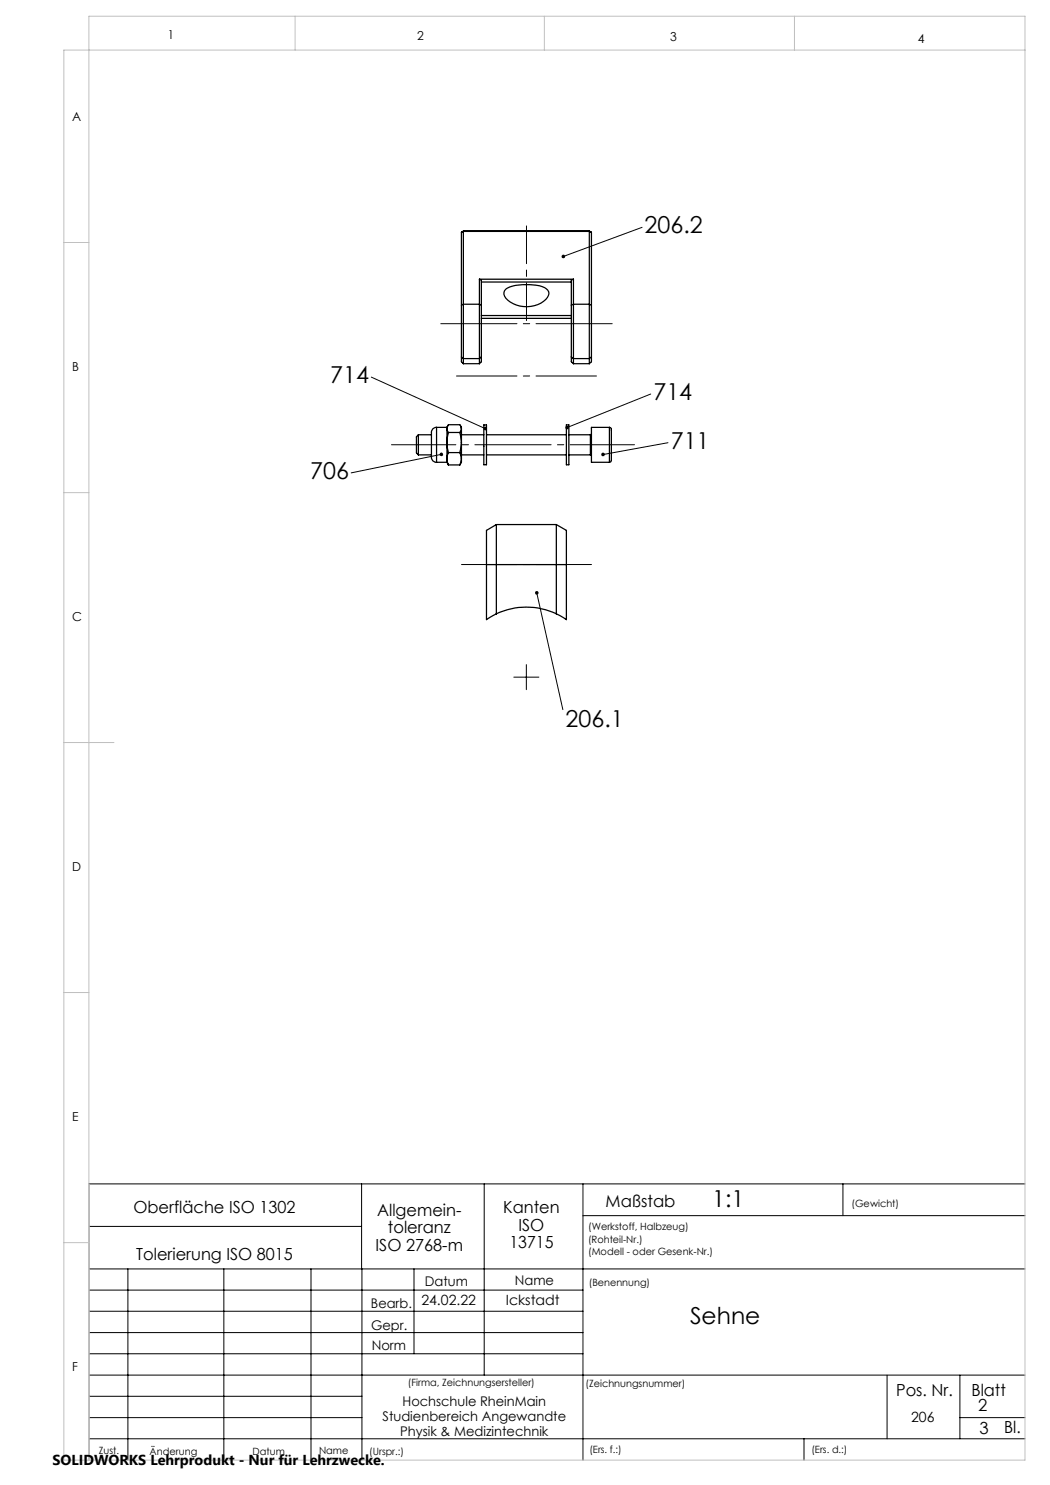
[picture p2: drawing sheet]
<svg xmlns="http://www.w3.org/2000/svg" width="210mm" height="297mm" viewBox="0 0 210 297" stroke-linecap="round" stroke-linejoin="round" font-family="sans-serif">
<path d="M119.3 75.2h-28" fill="none" stroke="#000" stroke-width=".2" stroke-dasharray="15.2 1.3 1.3 1.3" stroke-dashoffset="3.1"/>
<path d="M105.3 64.1v-18.9" fill="none" stroke="#000" stroke-width=".2" stroke-dasharray="15.2 1.3 1.3 1.3" stroke-dashoffset="7.7"/>
<path d="M87.3 64.7h36" fill="none" stroke="#000" stroke-width=".2" stroke-dasharray="15.2 1.3 1.3 1.3" stroke-dashoffset="-.9"/>
<path d="M78.3 88.9h48.6" fill="none" stroke="#000" stroke-width=".2" stroke-dasharray="15.2 1.3 1.3 1.3" stroke-dashoffset="2.4"/>
<path d="M92.3 112.9h26" fill="none" stroke="#000" stroke-width=".2" stroke-dasharray="15.2 1.3 1.3 1.3" stroke-dashoffset="4.1"/>
<g fill="none" stroke="#000" stroke-width=".2">
<path d="M128.4 45.5l-15.7 5.8M74.3 75.4l22.7 10.3M130.1 78.8l-16.7 6.7M88.3 90.9l-18.1 3.7M133.6 88.5l-13 2.4M107.4 118.6l5.2 23.3M102.8 135.4h5M105.3 132.9v5M72.3 236.8v17M96.8 236.8v38.2M116.6 236.8v55.2M168.6 236.8v6.3"/>
<path d="M205 236.8h-187.2v55.2M17.8 253.8h187.2M17.8 258h98.8M17.8 245.3h54.5M25.6 253.8v38.2M44.8 253.8v38.2M62.2 253.8v38.2M72.4 253.8v38.2M82.8 253.8v17M116.6 243.1h88.4M17.8 270.8h98.8M17.8 266.5h98.8"/>
<path d="M17.8 262.3h98.8M17.8 279.3h54.6M17.8 275h187.2M177.4 275v12.8M192 275v12.8M17.8 287.8h187.2M17.8 283.5h54.6M160.8 287.8v4.2M192 283.5h13"/>
</g>
<path d="M59 3.2v6.8M108.9 3.2v6.8M158.9 3.2v6.8M205 10h-192.2v282h192.2v-288.8h-187.2v288.8M12.8 48.5h5M12.8 98.5h5M12.8 148.5h10M12.8 198.5h5M12.8 248.5h5" fill="none" stroke="#c0c0c0" stroke-width=".2"/>
<path d="M107.1 118.4a.36 .36 0 0 0 .1 .5 .36 .36 0 0 0 .5-.3 .36 .36 0 0 0-.4-.4l.1 .4-.1-.4zM112.5 51l-.2 .4 .4-.1-.4 .1a.36 .36 0 0 0 .5 .2 .36 .36 0 0 0 .2-.5 .36 .36 0 0 0-.5-.1zM120.4 90.6l-.1 .3h.3h-.3a.35 .35 0 0 0 .4 .3 .35 .35 0 0 0 .2-.5 .35 .35 0 0 0-.5-.1zM113.2 85.3l-.1 .4 .3-.2-.3 .2a.35 .35 0 0 0 .5 .2 .35 .35 0 0 0 .1-.6 .35 .35 0 0 0-.5 0zM96.8 85.5h-.1a.37 .37 0 0 0 .2 .5 .37 .37 0 0 0 .5-.1l-.4-.2 .4 .2a.38 .38 0 0 0-.1-.5 .38 .38 0 0 0-.5 .1zM88 90.6a.35 .35 0 0 0 .2 .6 .35 .35 0 0 0 .4-.4l-.3 .1 .3-.1a.36 .36 0 0 0-.6-.2z" fill="#000"/>
<g fill="none" stroke="#000" stroke-width=".25">
<path d="M92.3 46.5v14.5M92.7 46.3v14.6M92.7 46.3h25.2M92.7 46.3l-.4 .2M92.8 46.2l-.5 .3M92.8 46.2l-.1 .1M92.8 46.2h25M95.9 55.8h18.8M95.9 55.8v5.1M95.9 55.8l.4 .2v5M96.3 56.4h18M101.1 57.9a8 8 0 0 1 5.4-.9h.7a2.85 2.85 0 0 1 2.5 1.4 2.4 2.4 0 0 1-1.5 2.2 5.7 5.7 0 0 1-7.3-1.3 1.14 1.14 0 0 1 .2-1.4z"/>
<path d="M114.7 55.8v5.1M114.7 55.8l-.4 .2v5M117.8 46.2l.1 .1M117.8 46.2l.5 .3M117.9 46.3v14.6M117.9 46.3l.4 .2M118.3 46.5v14.5M92.3 61v10.4M92.3 71.4v1l.4 .3M92.3 71.4l.4 .3M92.7 60.9v10.8M92.7 71.7v1"/>
<path d="M92.7 72.7h3.2M92.7 60.9h3.2M92.7 71.7h3.2M92.7 60.9l-.4 .1M95.9 60.9v10.8M95.9 71.7v1M95.9 60.9l.4 .1M96.3 61v10.4M96.3 71.4v1l-.4 .3M96.3 71.4l-.4 .3M96.3 63.1h18M96.3 63.7h18"/>
<path d="M114.3 61v10.4M114.3 71.4v1l.4 .3M114.3 71.4l.4 .3M114.7 60.9v10.8M114.7 71.7v1M114.7 72.7h3.2M114.7 60.9h3.2M114.7 71.7h3.2M114.7 60.9l-.4 .1M117.9 60.9v10.8M117.9 71.7v1M117.9 60.9l.4 .1"/>
<path d="M118.3 61v10.4M118.3 71.4v1l-.4 .3M118.3 71.4l-.4 .3M83.7 87l-.4 .3v3.3l.4 .4M83.7 87v4M83.7 87h2.6M83.7 91h2.6M87.3 85.5a1.21 1.21 0 0 0-1 1.6v4.2a1.04 1.04 0 0 0 1 1.2M87.3 85.5v7M87.3 85.5h2.1M87.3 92.5h2.1M89.4 88.5l.3 2"/>
<path d="M89.4 85.7v2.8M89.4 88.5v3.3M89.4 91.8v.7M89.4 85.5v.2M89.4 85.7l.3 .8M89.4 91.8l.3 1.2M89.4 85.7l.3-.8h2.3l.3 .8M89.4 92.5l.3 .5M89.5 85.2l-.1 .3M89.7 86.5l-.3 2M89.7 90.5l-.3 1.3M89.7 90.5h2.3"/>
<path d="M89.7 86.5h2.3M89.7 93h2.3M92 86.5l.3 2M92 90.5l.3 1.3M92.1 85.2l.2 .5M92.3 88.5l-.3 2M92.3 88.5v3.3M92.3 85.7l-.3 .8M92.3 85.7v2.8M92.3 91.8l-.3 1.2M92.3 91.8v.7l-.3 .5M92.3 87h4.5"/>
<path d="M92.3 91h4.5M96.8 85h.5v8h-.5zM97.3 87h16M97.3 91h16M113.3 85h.5v8h-.5zM113.8 87h4.3M113.8 91h4.3M118.1 91l.2 .2M118.1 87v4M118.3 86.8l-.2 .2M121.9 85.5l.4 .3v6.3l-.4 .4M121.9 85.5h-3.6v7h3.6"/>
<path d="M121.9 85.5v7M97.3 112.9v11l2-1.1M97.3 112.9h16M99.3 104.9v17.9M99.3 104.9l-2 1.2v6.8M99.3 104.9h12M111.3 104.9v17.9M111.3 104.9l2 1.2v6.8M113.3 112.9v11l-2-1.1M99.3 122.8a14.1 14.1 0 0 1 12 0"/>
</g>
<g font-size="4.7">
<text x="128.9" y="46.7">206.2</text>
<text x="66" y="76.6">714</text>
<text x="130.7" y="80">714</text>
<text x="134.2" y="89.7">711</text>
<text x="62" y="95.8">706</text>
<text x="113.1" y="145.4">206.1</text>
<text x="142.5" y="241.5">1:1</text>
<text x="138" y="264.7">Sehne</text>
</g>
<g font-size="3.3">
<text x="26.7" y="242.7">Oberfläche ISO 1302</text>
<text x="75.4" y="243.2">Allgemein-</text>
<text x="100.6" y="242.7">Kanten</text>
<text x="121.1" y="241.4">Maßstab</text>
<text x="27.2" y="251.9">Tolerierung ISO 8015</text>
<text x="75.1" y="250.2">ISO 2768-m</text>
<text x="77.6" y="246.7">toleranz</text>
<text x="101.9" y="249.7">13715</text>
<text x="103.7" y="246.2">ISO</text>
<text x="179.2" y="279.2">Pos. Nr.</text>
<text x="194.3" y="279.2">Blatt</text>
<text x="195.7" y="282.1">2</text>
<text x="195.9" y="286.9">3</text>
<text x="200.8" y="286.7">Bl.</text>
</g>
<text font-size="2.9" x="10.5" y="292.9">SOLIDWORKS Lehrprodukt - Nur für Lehrzwecke.</text>
<g font-size="2.8">
<text x="84.3" y="261.1">24.02.22</text>
<text x="101.2" y="261.1">Ickstadt</text>
<text x="182.2" y="284.4">206</text>
</g>
<g font-size="2.7">
<text x="85" y="257.2">Datum</text>
<text x="103" y="257.1">Name</text>
<text x="74.2" y="261.6">Bearb.</text>
<text x="74.2" y="265.9">Gepr.</text>
<text x="74.3" y="270.1">Norm</text>
<text x="80.5" y="281.1">Hochschule RheinMain</text>
<text x="76.5" y="284.1">Studienbereich Angewandte</text>
<text x="80" y="287.1">Physik &amp; Medizintechnik</text>
</g>
<g font-size="2.5">
<text x="33.6" y="7.8">1</text>
<text x="83.4" y="8.1">2</text>
<text x="134" y="8.2">3</text>
<text x="183.6" y="8.5">4</text>
<text x="14.5" y="24.2">A</text>
<text x="14.5" y="74.2">B</text>
<text x="14.5" y="124.2">C</text>
<text x="14.5" y="174.2">D</text>
<text x="14.5" y="224.2">E</text>
<text x="14.5" y="274.2">F</text>
</g>
<g font-size="2">
<text x="170.3" y="241.4">(Gewicht)</text>
<text x="117.6" y="246.1">(Werkstoff, Halbzeug)</text>
<text x="117.6" y="248.6">(Rohteil-Nr.)</text>
<text x="117.6" y="251.1">(Modell - oder Gesenk-Nr.)</text>
<text x="117.8" y="257.2">(Benennung)</text>
<text x="81.6" y="277.3">(Firma, Zeichnungsersteller)</text>
<text x="117.1" y="277.4">(Zeichnungsnummer)</text>
<text x="19.8" y="290.7">Zust.</text>
<text x="29.9" y="290.9">Änderung</text>
<text x="50.5" y="290.9">Datum</text>
<text x="63.8" y="290.8">Name</text>
<text x="73.9" y="291.1">(Urspr.:)</text>
<text x="117.9" y="290.7">(Ers. f.:)</text>
<text x="162.3" y="290.6">(Ers. d.:)</text>
</g>
</svg>
